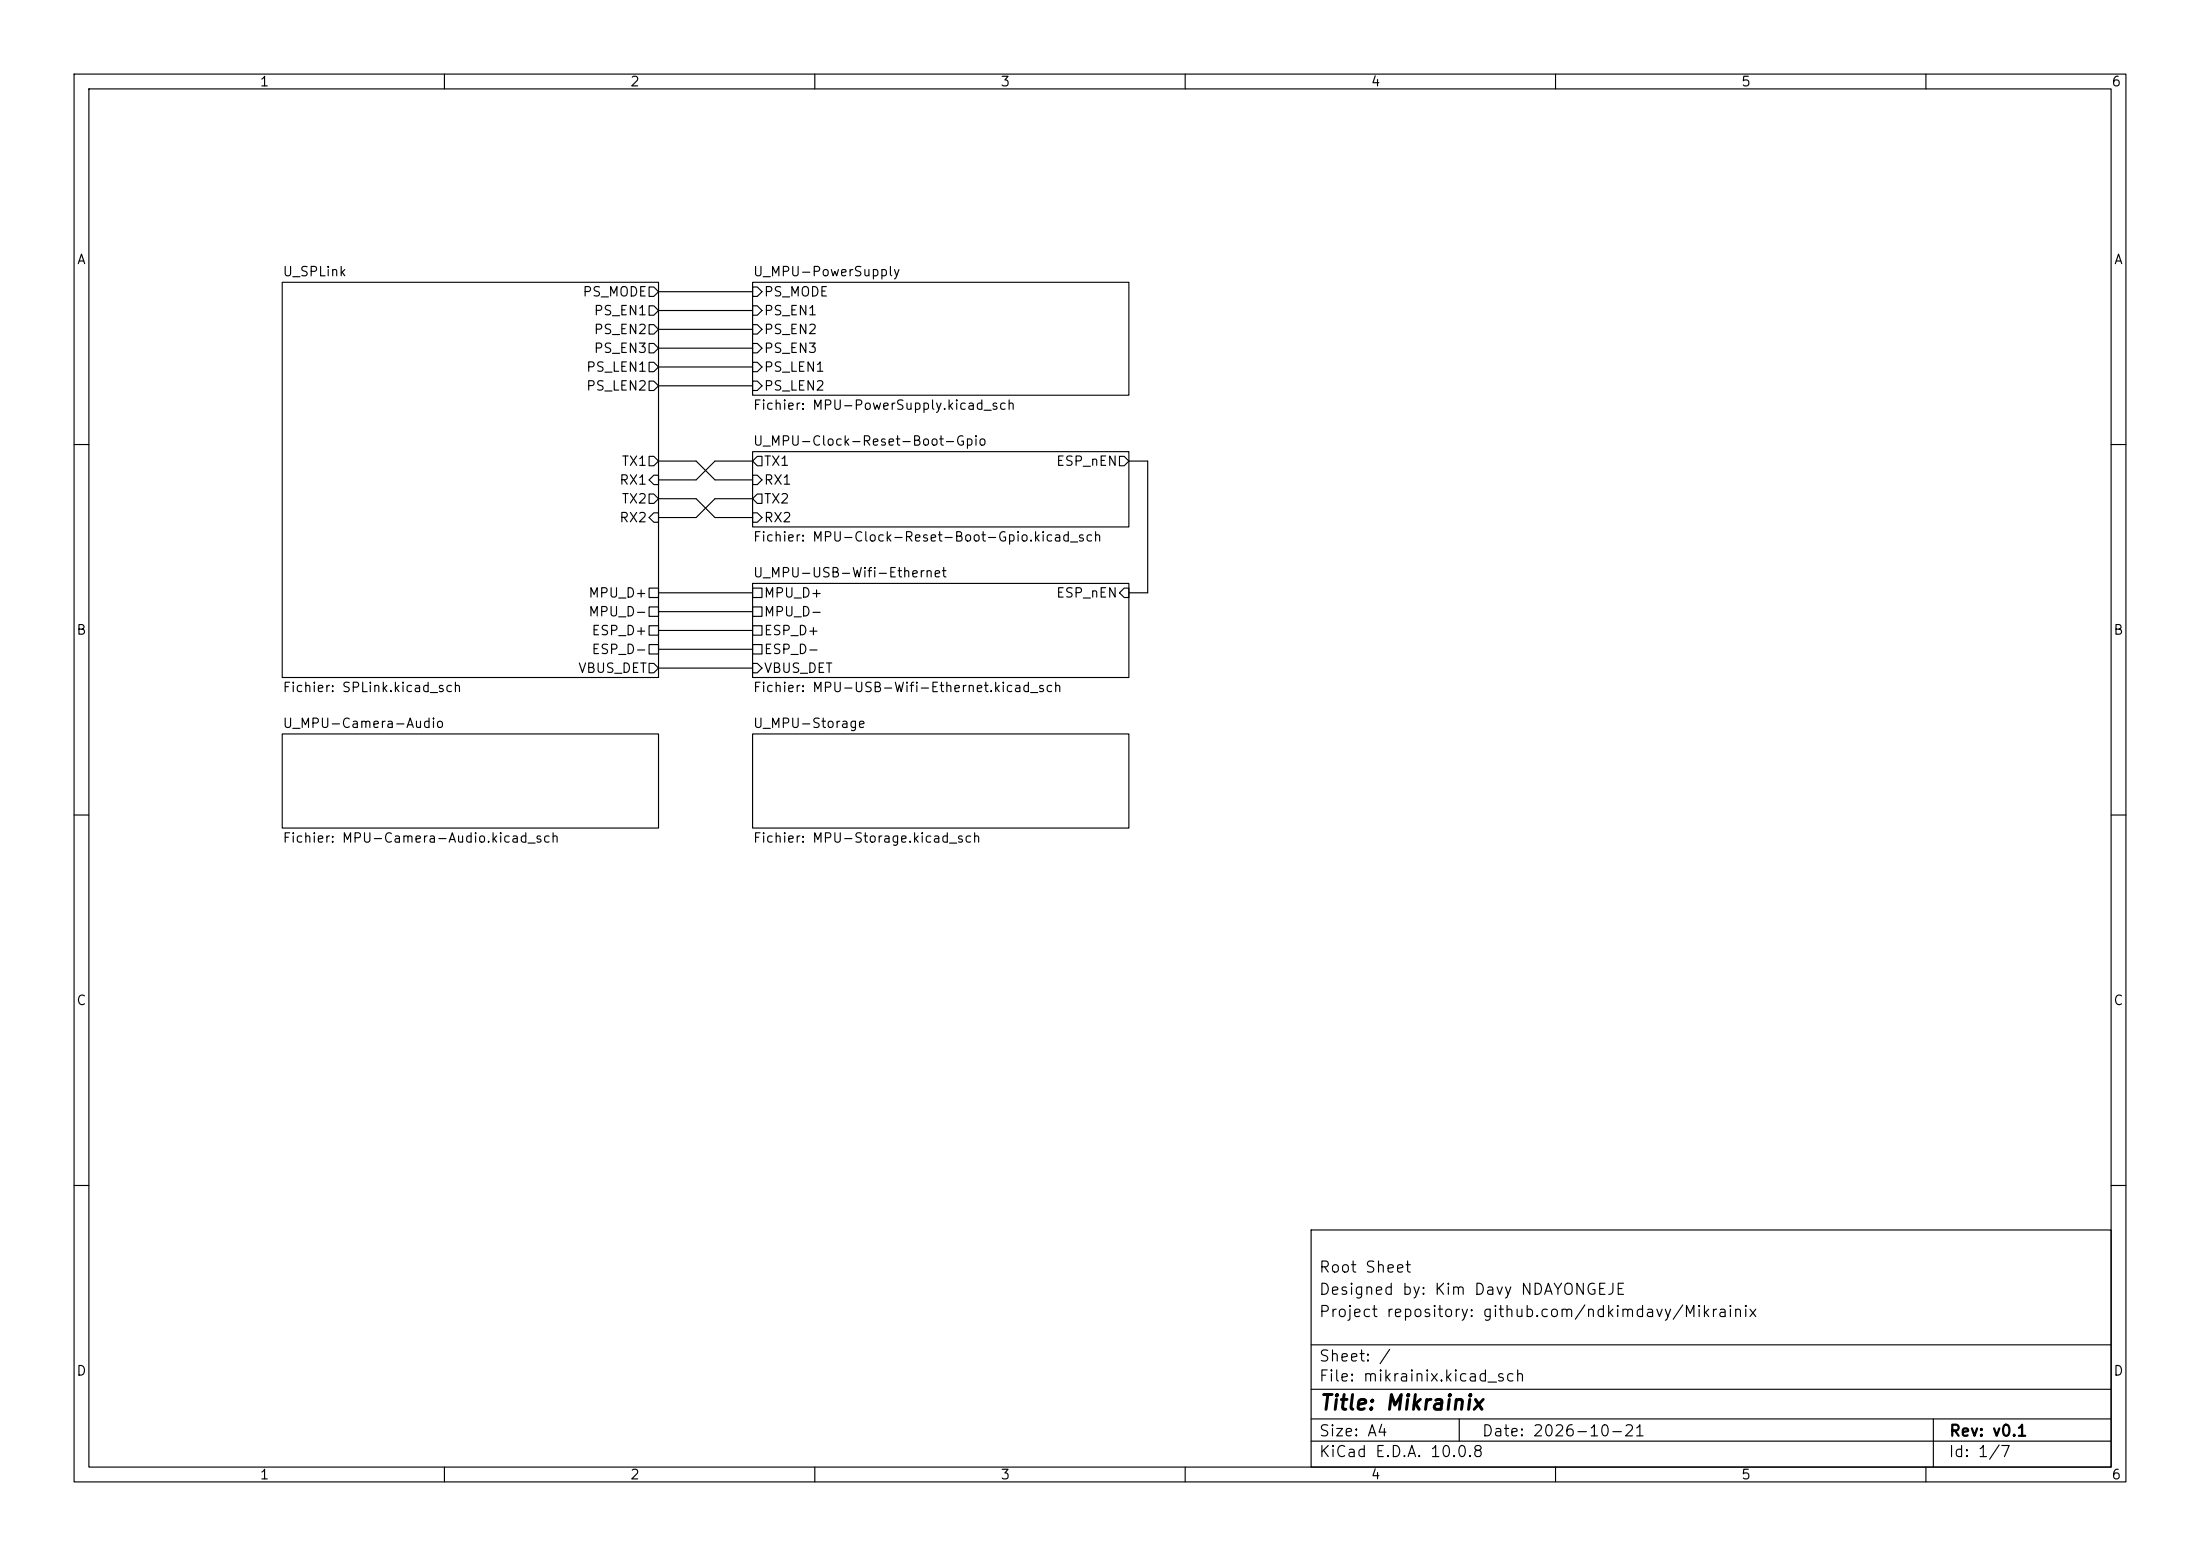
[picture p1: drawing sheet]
<svg xmlns="http://www.w3.org/2000/svg" width="297mm" height="210mm" viewBox="0 0 297 210" stroke-linecap="round" stroke-linejoin="round" font-family="sans-serif">
<g fill="none" stroke="#000" stroke-width=".15">
<path d="M10 10h277v190h-277zM12 12h273v186h-273zM60 10v2M110 10v2M160 10v2M210 10v2M260 10v2M38.1 38.1h50.8v53.3h-50.8zM87.6 38.7h.7l.6 .7-.6 .6h-.7zM88.9 39.4h12.7M101.6 38.1h50.8v15.2h-50.8zM101.6 38.7h.6l.7 .7-.7 .6h-.6z"/>
<path d="M87.6 41.3h.7l.6 .6-.6 .6h-.7zM87.6 43.8h.7l.6 .7-.6 .6h-.7zM87.6 46.4h.7l.6 .6-.6 .6h-.7zM87.6 48.9h.7l.6 .6-.6 .7h-.7zM87.6 51.4h.7l.6 .7-.6 .6h-.7zM88.9 47h12.7M88.9 52.1h12.7M88.9 41.9h12.7M88.9 44.5h12.7M88.9 49.5h12.7M101.6 41.3h.6l.7 .6-.7 .6h-.6zM101.6 43.8h.6l.7 .7-.7 .6h-.6z"/>
<path d="M101.6 46.4h.6l.7 .6-.7 .6h-.6zM101.6 48.9h.6l.7 .6-.7 .7h-.6zM101.6 51.4h.6l.7 .7-.7 .6h-.6zM10 60h2M87.6 79.4h1.3v1.2h-1.3zM87.6 61.6h.7l.6 .6-.6 .7h-.7zM87.6 66.7h.7l.6 .6-.6 .6h-.7zM88.3 64.1h.6v1.3h-.6l-.7-.6zM88.3 69.2h.6v1.3h-.6l-.7-.6zM88.9 62.2h5.1l2.5 2.6h5.1M88.9 67.3h5.1l2.5 2.6h5.1M101.6 78.7h50.8v12.7h-50.8z"/>
<path d="M101.6 61h50.8v10.1h-50.8zM101.6 79.4h1.3v1.2h-1.3zM101.6 64.1h.6l.7 .7-.7 .6h-.6zM101.6 69.2h.6l.7 .7-.7 .6h-.6zM101.6 62.2h-5.1l-2.5 2.6h-5.1M101.6 67.3h-5.1l-2.5 2.6h-5.1M102.2 61.6h.7v1.3h-.7l-.6-.7zM102.2 66.7h.7v1.2h-.7l-.6-.6zM151.1 61.6h.7l.6 .6-.6 .7h-.7zM151.8 79.4h.6v1.2h-.6l-.7-.6zM152.4 62.2h2.5v17.8h-2.5M285 60h2"/>
<path d="M38.1 99.1h50.8v12.7h-50.8zM87.6 84.5h1.3v1.2h-1.3zM87.6 87h1.3v1.3h-1.3zM87.6 81.9h1.3v1.3h-1.3zM87.6 89.5h.7l.6 .7-.6 .6h-.7zM88.9 82.6h12.7M88.9 80h12.7M88.9 90.2h12.7M88.9 87.6h12.7M88.9 85.1h12.7M101.6 99.1h50.8v12.7h-50.8zM101.6 84.5h1.3v1.2h-1.3z"/>
<path d="M101.6 87h1.3v1.3h-1.3zM101.6 81.9h1.3v1.3h-1.3zM101.6 89.5h.6l.7 .7-.7 .6h-.6zM10 110h2M285 110h2M10 160h2M177 166h108v32h-108zM285 160h2M60 198v2M110 198v2M160 198v2M177 194.5h108"/>
<path d="M177 191.5h108M177 187.5h108M177 181.5h108M197 191.5v3M210 198v2M260 198v2M261 191.5v6.5"/>
</g>
<text font-size="2" x="178" y="190.8">Title: Mikrainix</text>
<g font-size="1.5">
<text x="178" y="172.1">Root Sheet</text>
<text x="178" y="178.1">Project repository: github.com/ndkimdavy/Mikrainix</text>
<text x="178" y="175.1">Designed by: Kim Davy NDAYONGEJE</text>
<text x="178" y="184.1">Sheet: /</text>
<text x="178" y="186.8">File: mikrainix.kicad_sch</text>
<text x="178" y="197">KiCad E.D.A. 10.0.8</text>
<text x="178" y="194.2">Size: A4</text>
<text x="200" y="194.2">Date: 2026-10-21</text>
<text x="263" y="197">Id: 1/7</text>
<text x="263" y="194.2">Rev: v0.1</text>
</g>
<g font-size="1.3">
<text x="35" y="12">1</text>
<text x="85" y="12">2</text>
<text x="135" y="12">3</text>
<text x="185" y="12">4</text>
<text x="235" y="12">5</text>
<text x="285" y="12">6</text>
<text x="10.3" y="36">A</text>
<text x="285.3" y="36">A</text>
<text x="38.1" y="37.6">U_SPLink</text>
<text x="78.6" y="40.3">PS_MODE</text>
<text x="101.6" y="37.6">U_MPU-PowerSupply</text>
<text x="103" y="40.3">PS_MODE</text>
<text x="80.1" y="42.9">PS_EN1</text>
<text x="80.1" y="45.4">PS_EN2</text>
<text x="80.1" y="48">PS_EN3</text>
<text x="103" y="42.9">PS_EN1</text>
<text x="103" y="45.4">PS_EN2</text>
<text x="103" y="48">PS_EN3</text>
<text x="79" y="50.5">PS_LEN1</text>
<text x="79" y="53">PS_LEN2</text>
<text x="103" y="50.5">PS_LEN1</text>
<text x="103" y="53">PS_LEN2</text>
<text x="101.6" y="55.6">Fichier: MPU-PowerSupply.kicad_sch</text>
<text x="83.5" y="65.7">RX1</text>
<text x="83.8" y="63.2">TX1</text>
<text x="101.6" y="60.5">U_MPU-Clock-Reset-Boot-Gpio</text>
<text x="103" y="65.7">RX1</text>
<text x="103" y="63.2">TX1</text>
<text x="142.5" y="63.2">ESP_nEN</text>
<text x="83.5" y="70.8">RX2</text>
<text x="83.8" y="68.3">TX2</text>
<text x="103" y="70.8">RX2</text>
<text x="103" y="68.3">TX2</text>
<text x="101.6" y="73.4">Fichier: MPU-Clock-Reset-Boot-Gpio.kicad_sch</text>
<text x="79.4" y="81">MPU_D+</text>
<text x="79.4" y="83.5">MPU_D-</text>
<text x="101.6" y="78.2">U_MPU-USB-Wifi-Ethernet</text>
<text x="103" y="81">MPU_D+</text>
<text x="103" y="83.5">MPU_D-</text>
<text x="142.5" y="81">ESP_nEN</text>
<text x="10.2" y="86">B</text>
<text x="79.8" y="86.1">ESP_D+</text>
<text x="79.8" y="88.6">ESP_D-</text>
<text x="103" y="86.1">ESP_D+</text>
<text x="103" y="88.6">ESP_D-</text>
<text x="285.2" y="86">B</text>
<text x="38.1" y="93.7">Fichier: SPLink.kicad_sch</text>
<text x="78" y="91.1">VBUS_DET</text>
<text x="101.6" y="93.7">Fichier: MPU-USB-Wifi-Ethernet.kicad_sch</text>
<text x="103" y="91.1">VBUS_DET</text>
<text x="38.1" y="98.6">U_MPU-Camera-Audio</text>
<text x="101.6" y="98.6">U_MPU-Storage</text>
<text x="38.1" y="114.1">Fichier: MPU-Camera-Audio.kicad_sch</text>
<text x="101.6" y="114.1">Fichier: MPU-Storage.kicad_sch</text>
<text x="10.2" y="136">C</text>
<text x="285.2" y="136">C</text>
<text x="10.2" y="186">D</text>
<text x="285.2" y="186">D</text>
<text x="35" y="200">1</text>
<text x="85" y="200">2</text>
<text x="135" y="200">3</text>
<text x="185" y="200">4</text>
<text x="235" y="200">5</text>
<text x="285" y="200">6</text>
</g>
</svg>
